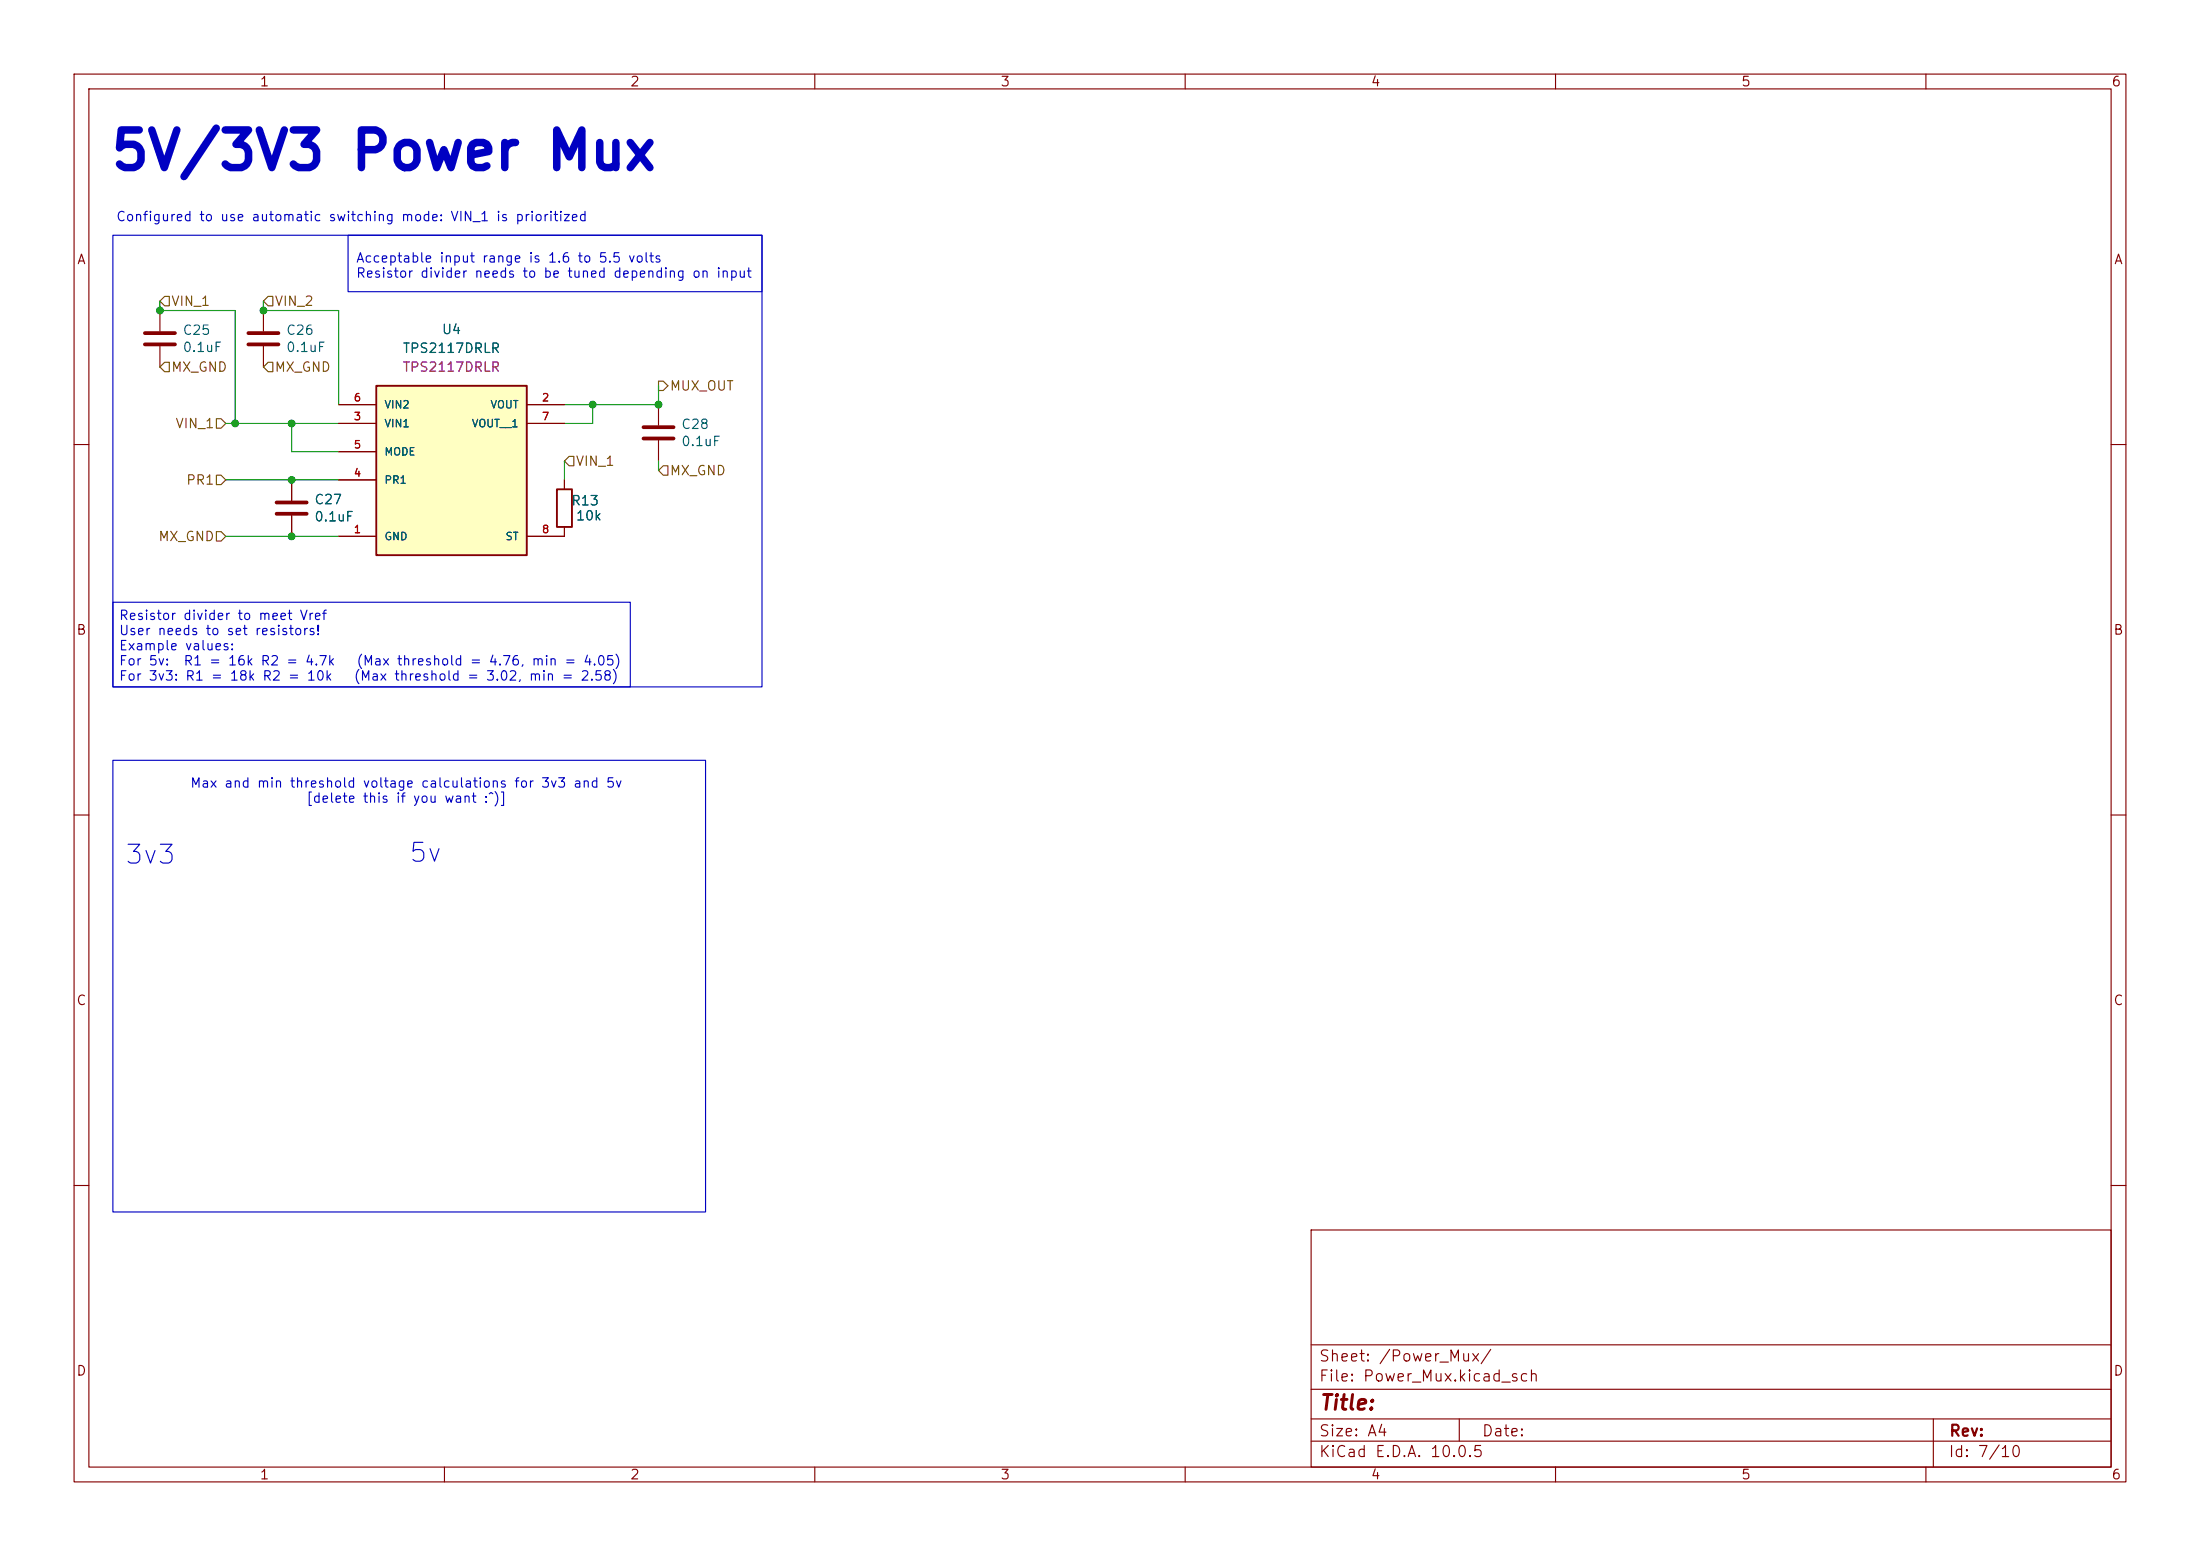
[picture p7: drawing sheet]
<svg xmlns="http://www.w3.org/2000/svg" width="297mm" height="210mm" viewBox="0 0 297 210" stroke-linecap="round" stroke-linejoin="round" font-family="sans-serif">
<g fill="none" stroke="#840000" stroke-width=".15">
<path d="M10 10h277v190h-277zM12 12h273v186h-273zM60 10v2M110 10v2M160 10v2M210 10v2M260 10v2M88.9 54.6v2.8M88.9 59.4v2.8M10 60h2M39.4 64.8v2.8M39.4 69.6v2.8"/>
<path d="M285 60h2M10 110h2M285 110h2M10 160h2M177 166h108v32h-108zM285 160h2M60 198v2M110 198v2M160 198v2M177 194.5h108M177 191.5h108M177 187.5h108"/>
<path d="M177 181.5h108M197 191.5v3M210 198v2M260 198v2M261 191.5v6.5"/>
</g>
<path d="M86.9 57.7h4M86.9 59.2h4M37.3 67.8h4.1M37.3 69.3h4.1" fill="none" stroke="#840000" stroke-width=".51"/>
<path d="M50.8 52.1h20.3v22.8h-20.3z" fill="#ffffc2"/>
<path d="M50.8 52.1h20.3v22.8h-20.3zM75.2 66h2v5.1h-2z" fill="none" stroke="#840000" stroke-width=".25"/>
<g fill="none" stroke="#840000" stroke-width=".15">
<path d="M21.6 41.9v2.8M21.6 46.7v2.8M35.6 41.9v2.8M35.6 46.7v2.8M45.7 54.6h5.1M45.7 57.2h5.1M71.1 54.6h5.1M71.1 57.2h5.1M39.4 64.8v2.8M39.4 69.6v2.8M45.7 72.4h5.1M45.7 64.8h5.1"/>
<path d="M45.7 61h5.1M76.2 71.1v1.3h-5.1M76.2 64.8v1.2"/>
</g>
<path d="M19.6 45h4M19.6 46.5h4M33.5 45h4.1M33.5 46.5h4.1" fill="none" stroke="#840000" stroke-width=".51"/>
<path d="M22.2 48.9h.7v1.3h-.7l-.6-.7zM22.2 40h.7v1.3h-.7l-.6-.7zM29.2 56.5h.6l.7 .7-.7 .6h-.6zM35.6 49.5l.6-.6h.6v1.3h-.6zM35.6 40.6l.6-.6h.6v1.3h-.6zM88.9 51.4h.6l.7 .7-.7 .6h-.6zM29.2 64.1h.6l.7 .7-.7 .6h-.6zM29.2 71.8h.6l.7 .6-.7 .6h-.6zM76.8 61.6h.7v1.3h-.7l-.6-.7zM89.5 62.9h.7v1.2h-.7l-.6-.6z" fill="none" stroke="#725600" stroke-width=".15"/>
<path d="M21.6 40.6v1.3h10.1v15.3M30.5 57.2h15.2M35.6 40.6v1.3h10.1v12.7M39.4 57.2v3.8h6.3M80 54.6v2.6h-3.8M88.9 52.1v2.5h-12.7M30.5 64.8h15.2M30.5 72.4h15.2M76.2 62.2v2.6M88.9 62.2v1.3" fill="none" stroke="#009600" stroke-width=".15"/>
<path d="M15.2 31.8h87.7v60.9h-87.7zM47 31.8h55.9v7.6h-55.9zM15.2 81.3h69.9v11.4h-69.9zM15.2 102.6h80v61h-80z" fill="none" stroke="#0000c2" stroke-width=".15"/>
<g fill="#009600" stroke="#009600" stroke-width=".14">
<circle cx="21.6" cy="41.9" r=".46"/>
<circle cx="35.6" cy="41.9" r=".46"/>
<circle cx="31.7" cy="57.2" r=".46"/>
<circle cx="39.4" cy="72.4" r=".46"/>
<circle cx="39.4" cy="57.2" r=".46"/>
<circle cx="80" cy="54.6" r=".46"/>
<circle cx="88.9" cy="54.6" r=".46"/>
<circle cx="39.4" cy="64.8" r=".46"/>
</g>
<text font-size="5.1" fill="#0000c2" x="14.7" y="24.2">5V/3V3 Power Mux</text>
<g font-size="2.5" fill="#0000c2">
<text x="16.7" y="117.3">3v3</text>
<text x="55" y="117">5v</text>
</g>
<text font-size="2" fill="#840000" x="178" y="190.8">Title:</text>
<g font-size="1.5" fill="#840000">
<text x="178" y="184.1">Sheet: /Power_Mux/</text>
<text x="178" y="186.8">File: Power_Mux.kicad_sch</text>
<text x="178" y="197">KiCad E.D.A. 10.0.5</text>
<text x="178" y="194.2">Size: A4</text>
<text x="200" y="194.2">Date:</text>
<text x="263" y="197">Id: 7/10</text>
<text x="263" y="194.2">Rev:</text>
</g>
<g font-size="1.3" fill="#840000">
<text x="35" y="12">1</text>
<text x="85" y="12">2</text>
<text x="135" y="12">3</text>
<text x="185" y="12">4</text>
<text x="235" y="12">5</text>
<text x="285" y="12">6</text>
<text x="10.3" y="36">A</text>
<text x="285.3" y="36">A</text>
<text x="10.2" y="86">B</text>
<text x="285.2" y="86">B</text>
<text x="10.2" y="136">C</text>
<text x="285.2" y="136">C</text>
<text x="10.2" y="186">D</text>
<text x="285.2" y="186">D</text>
<text x="35" y="200">1</text>
<text x="85" y="200">2</text>
<text x="135" y="200">3</text>
<text x="185" y="200">4</text>
<text x="235" y="200">5</text>
<text x="285" y="200">6</text>
</g>
<g font-size="1.3" fill="#0000c2">
<text x="15.6" y="30.2">Configured to use automatic switching mode: VIN_1 is prioritized</text>
<text x="48" y="35.8">Acceptable input range is 1.6 to 5.5 volts</text>
<text x="48" y="37.8">Resistor divider needs to be tuned depending on input</text>
<text x="16" y="84">Resistor divider to meet Vref</text>
<text x="16" y="86">User needs to set resistors!</text>
<text x="16" y="88.1">Example values:</text>
<text x="16" y="90.1">For 5v:</text>
<text x="16" y="92.2">For 3v3: R1 = 18k R2 = 10k</text>
<text x="24.7" y="90.1">R1 = 16k R2 = 4.7k</text>
<text x="47.7" y="92.2">(Max threshold = 3.02, min = 2.58)</text>
<text x="48" y="90.1">(Max threshold = 4.76, min = 4.05)</text>
<text x="25.6" y="106.6">Max and min threshold voltage calculations for 3v3 and 5v</text>
<text x="41.3" y="108.7">[delete this if you want :^)]</text>
</g>
<g font-size="1.3" fill="#725600">
<text x="23" y="41.6">VIN_1</text>
<text x="37" y="41.6">VIN_2</text>
<text x="23" y="50.5">MX_GND</text>
<text x="37" y="50.5">MX_GND</text>
<text x="90.3" y="53">MUX_OUT</text>
<text x="23.6" y="58.1">VIN_1</text>
<text x="25" y="65.7">PR1</text>
<text x="77.6" y="63.2">VIN_1</text>
<text x="90.3" y="64.5">MX_GND</text>
<text x="21.3" y="73.4">MX_GND</text>
</g>
<g font-size="1.3" fill="#006464">
<text x="24.6" y="45.5">C25</text>
<text x="24.6" y="47.8">0.1uF</text>
<text x="38.5" y="45.5">C26</text>
<text x="38.5" y="47.8">0.1uF</text>
<text x="54.3" y="48">TPS2117DRLR</text>
<text x="59.6" y="45.4">U4</text>
<text x="91.9" y="58.2">C28</text>
<text x="91.9" y="60.5">0.1uF</text>
<text x="42.4" y="68.4">C27</text>
<text x="42.4" y="70.7">0.1uF</text>
<text x="77" y="68.5">R13</text>
<text x="77.7" y="70.6">10k</text>
</g>
<text font-size="1.3" fill="#840084" x="54.3" y="50.5">TPS2117DRLR</text>
<g font-size="1" fill="#a90000">
<text x="47.7" y="57">3</text>
<text x="47.7" y="54.4">6</text>
<text x="73.1" y="54.4">2</text>
<text x="73.1" y="57">7</text>
<text x="47.7" y="64.6">4</text>
<text x="47.7" y="60.8">5</text>
<text x="47.7" y="72.2">1</text>
<text x="73.1" y="72.2">8</text>
</g>
<g font-size="1" fill="#006464">
<text x="51.8" y="57.9">VIN1</text>
<text x="51.8" y="55.4">VIN2</text>
<text x="63.6" y="57.9">VOUT__1</text>
<text x="66.1" y="55.4">VOUT</text>
<text x="51.8" y="65.5">PR1</text>
<text x="51.8" y="61.7">MODE</text>
<text x="51.8" y="73.2">GND</text>
<text x="68.2" y="73.2">ST</text>
</g>
</svg>
